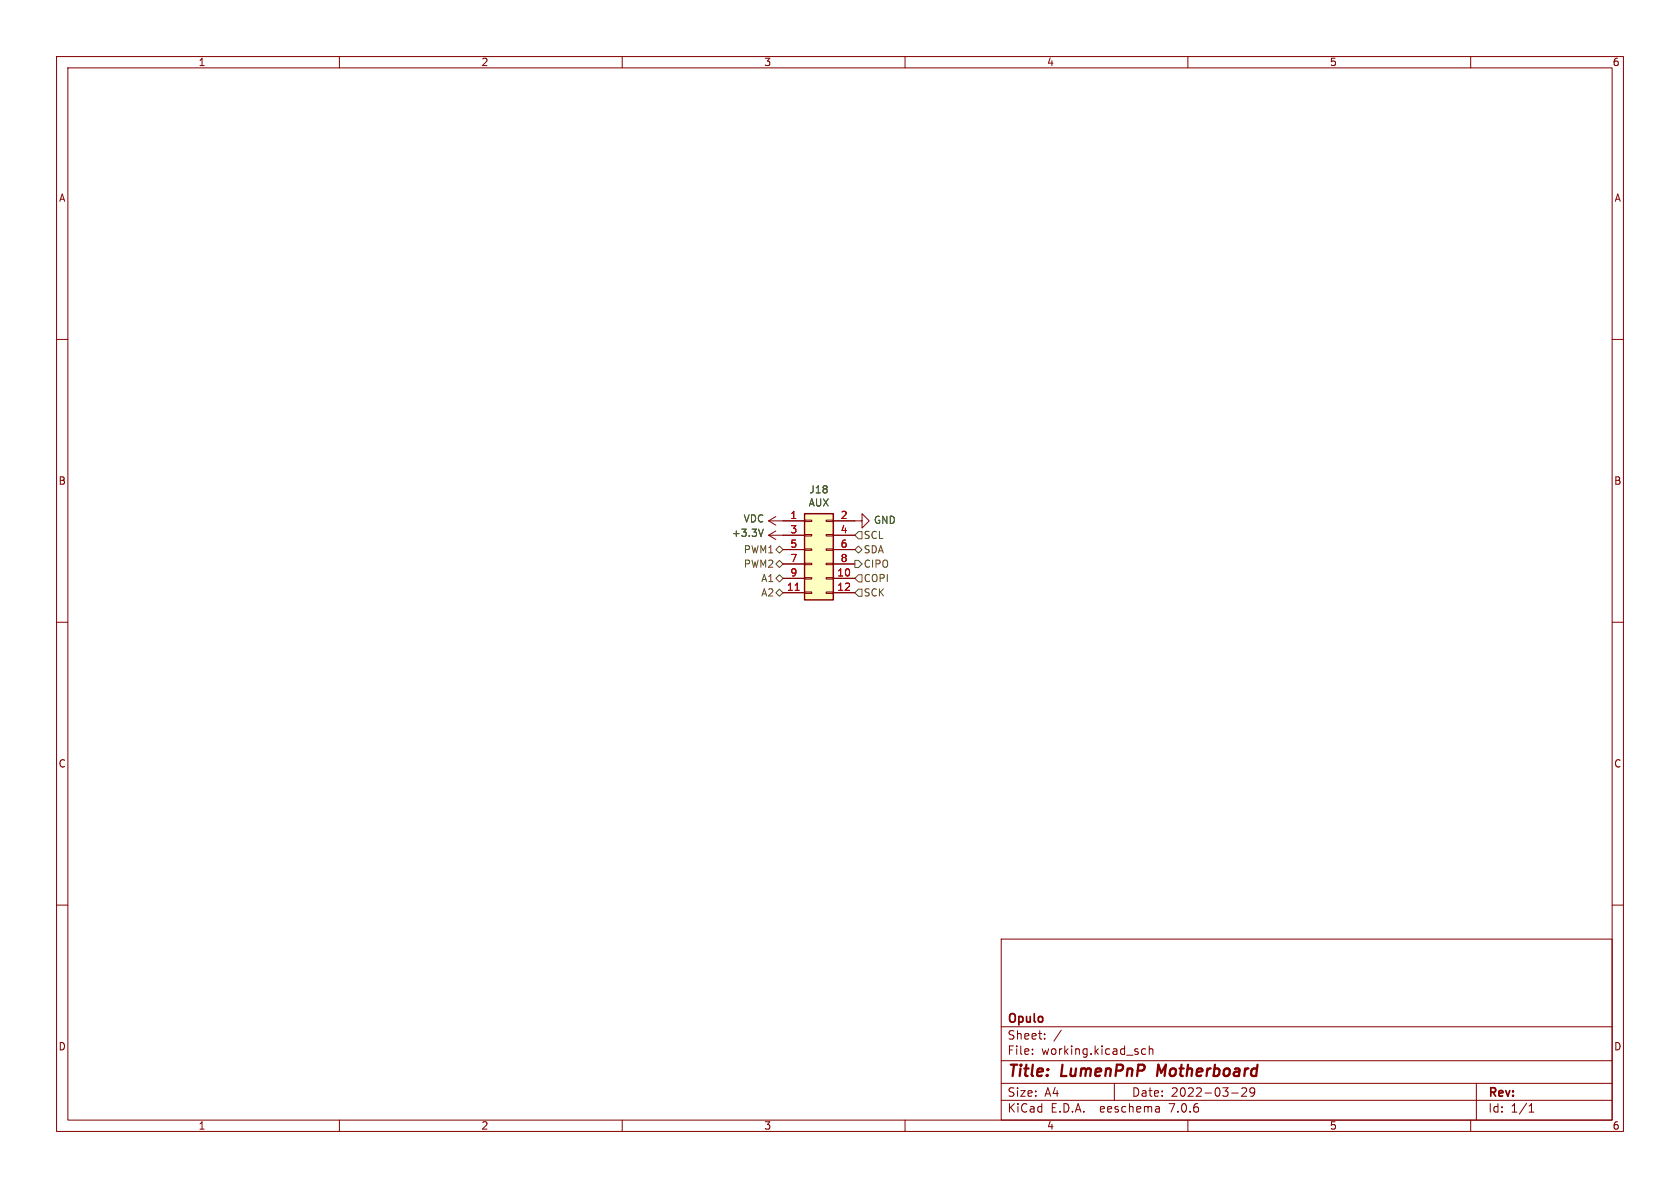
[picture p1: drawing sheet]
<svg xmlns="http://www.w3.org/2000/svg" width="297mm" height="210mm" viewBox="0 0 297 210" stroke-linecap="round" stroke-linejoin="round" font-family="sans-serif">
<g fill="none" stroke="#840000" stroke-width=".18">
<path d="M10 10h277v190h-277zM12 12h273v186h-273zM60 10v2M110 10v2M160 10v2M210 10v2M260 10v2M10 60h2M285 60h2M135.9 92.1l1.3 .7M135.9 92.1h6.3M135.9 94.6l1.3 .8"/>
<path d="M135.9 94.6h6.3M137.2 91.3l-1.3 .8M137.2 93.9l-1.3 .7M138.4 97.2h3.8M138.4 99.7h3.8M142.2 99.6h1.3v.2h-1.3zM142.2 97h1.3v.3h-1.3zM142.2 94.5h1.3v.2h-1.3zM142.2 91.9h1.3v.3h-1.3zM146 99.6h1.3v.2h-1.3zM146 97h1.3v.3h-1.3zM146 94.5h1.3v.2h-1.3z"/>
<path d="M146 91.9h1.3v.3h-1.3zM147.3 92.1h5.1v-1.3l1.3 1.3-1.3 1.2v-1.2M147.3 94.6h3.8M147.3 97.2h3.8M147.3 99.7h3.8M10 110h2M138.4 102.2h3.8M138.4 104.8h3.8M142.2 104.6h1.3v.3h-1.3zM142.2 102.1h1.3v.3h-1.3zM146 104.6h1.3v.3h-1.3zM146 102.1h1.3v.3h-1.3z"/>
<path d="M147.3 102.2h3.8M147.3 104.8h3.8M285 110h2M10 160h2M285 160h2M177 166h108v32h-108zM60 198v2M110 198v2M160 198v2M177 194.5h108M177 191.5h108M177 187.5h108"/>
<path d="M177 181.5h108M182.5 186.3v.1M182.5 185.5v.1M184.7 183.6v.1M184.7 182.8v.1M187.6 182.1l-1.3 2M197 191.5v3M202.5 185.5l-.4-.1-.3 .3v.4l.2 .2h.5M203.2 185.5l.2-.1 .3 .1 .1 .9M203.2 184.9v1.5M204.9 195.7l.1 .9M205 196.5l-.2 .1"/>
<path d="M205 196h-.2M210 198v2M217.7 193.2h1.2M219.5 192.4l.6-.1 .2 .1 .1 .3-.9 1.1h.9M221.8 192.9l-.3 .3h-.3l-.2-.3 .1-.5 .4-.1 .2 .1a.99 .99 0 0 1-.3 1.4h-.3M260 198v2M261 191.5v6.5M270.3 196.6h.9M270.3 195.5l.4-.4v1.5"/>
</g>
<path d="M204.8 188.2l-.3 2" fill="none" stroke="#840000" stroke-width=".4"/>
<path d="M134.9 93.5l-.4 1.3" fill="none" stroke="#006464" stroke-width=".18"/>
<path d="M142.2 90.8h5.1v15.2h-5.1z" fill="#ffffc2" stroke="#ffffc2" stroke-width=".18"/>
<path d="M142.2 90.8h5.1v15.2h-5.1z" fill="none" stroke="#840000" stroke-width=".25"/>
<path d="M140.6 104.4h.7" fill="none" stroke="#a90000" stroke-width=".18"/>
<path d="M137.2 97.2l.6-.7 .6 .7-.6 .6zM137.2 99.7l.6-.6 .6 .6-.6 .6zM151.1 99.1h.7l.6 .6-.6 .6h-.7zM151.1 97.2l.7-.7 .6 .7-.6 .6zM151.8 94h.6v1.3h-.6l-.7-.7zM137.2 104.8l.6-.7 .6 .7-.6 .6zM137.2 102.2l.6-.6 .6 .6-.6 .7zM151.8 101.6h.6v1.3h-.6l-.7-.7zM151.8 104.1h.6v1.3h-.6l-.7-.6z" fill="none" stroke="#725600" stroke-width=".18"/>
<g font-size="2.8" fill="#840000">
<text x="178" y="190.9">Title:</text>
<text x="187.7" y="190.9">LumenPnP</text>
<text x="205.4" y="190.9">Motherboard</text>
</g>
<g font-size="2.1" fill="#840000">
<text x="178" y="184">Sheet:</text>
<text x="178" y="181.2">Opulo</text>
<text x="178" y="186.7">File:</text>
<text x="184.1" y="186.7">working.kicad_sch</text>
<text x="178" y="196.9">KiCad</text>
<text x="178" y="194.1">Size:</text>
<text x="184.7" y="194.1">A4</text>
<text x="185.7" y="196.9">E.D.A.</text>
<text x="194.6" y="196.9">eeschema</text>
<text x="200" y="194.1">Date:</text>
<text x="207" y="196.9">7.0.6</text>
<text x="207" y="194.1">2022-03-29</text>
<text x="263" y="194.3">Rev:</text>
<text x="263" y="196.9">Id:</text>
<text x="267.1" y="196.9">1/1</text>
</g>
<g font-size="1.8" fill="#840000">
<text x="35" y="11.9">1</text>
<text x="85" y="11.9">2</text>
<text x="135" y="11.9">3</text>
<text x="185" y="11.9">4</text>
<text x="235" y="11.9">5</text>
<text x="285" y="11.9">6</text>
<text x="10.3" y="35.9">A</text>
<text x="285.3" y="35.9">A</text>
<text x="10.3" y="85.9">B</text>
<text x="285.3" y="85.9">B</text>
<text x="10.3" y="135.9">C</text>
<text x="285.3" y="135.9">C</text>
<text x="10.3" y="185.9">D</text>
<text x="285.3" y="185.9">D</text>
<text x="35" y="199.9">1</text>
<text x="85" y="199.9">2</text>
<text x="135" y="199.9">3</text>
<text x="185" y="199.9">4</text>
<text x="235" y="199.9">5</text>
<text x="285" y="199.9">6</text>
</g>
<g font-size="1.8" fill="#006464">
<text x="142.9" y="89.7">AUX</text>
<text x="143" y="87.4">J18</text>
<text x="129.3" y="95.1">+3.3V</text>
<text x="131.4" y="92.6">VDC</text>
<text x="154.4" y="92.8">GND</text>
</g>
<g font-size="1.8" fill="#a90000">
<text x="139.6" y="91.8">1</text>
<text x="139.6" y="94.4">3</text>
<text x="148.5" y="91.8">2</text>
<text x="148.5" y="94.4">4</text>
<text x="139.6" y="96.9">5</text>
<text x="139.6" y="99.4">7</text>
<text x="139.6" y="102">9</text>
<text x="147.9" y="102">10</text>
<text x="148.5" y="96.9">6</text>
<text x="148.5" y="99.4">8</text>
<text x="139" y="104.5">11</text>
<text x="147.9" y="104.5">12</text>
</g>
<g font-size="1.8" fill="#725600">
<text x="152.6" y="95.5">SCL</text>
<text x="131.4" y="98">PWM1</text>
<text x="131.4" y="100.6">PWM2</text>
<text x="152.6" y="100.6">CIPO</text>
<text x="152.6" y="98">SDA</text>
<text x="134.5" y="105.6">A2</text>
<text x="134.5" y="103.1">A1</text>
<text x="152.6" y="103.1">COPI</text>
<text x="152.6" y="105.6">SCK</text>
</g>
</svg>
